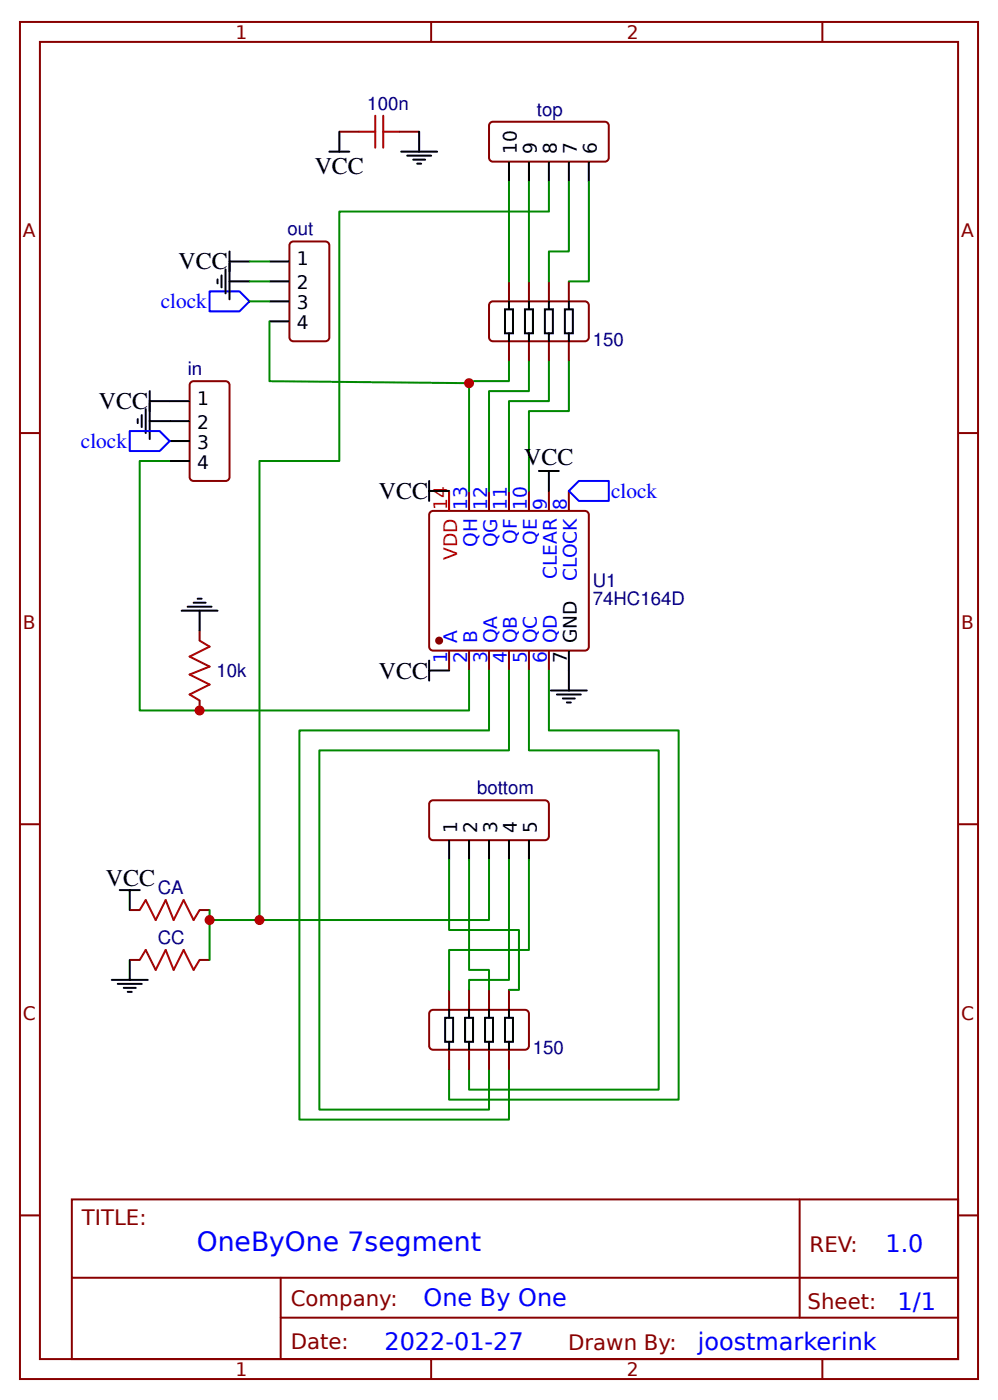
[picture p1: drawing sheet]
<svg xmlns="http://www.w3.org/2000/svg" width="132mm" height="186mm" viewBox="0 0 132 186" stroke-linecap="round" stroke-linejoin="round" font-family="sans-serif">
<g fill="none" stroke="#800" stroke-width=".26">
<path d="M2.6 2.9h127v179.9h-127zM5.3 5.6h121.7v174.6h-121.7zM45 17.5h2.6M52.9 17.5h2.7M57.1 2.9v2.7M65.1 16.2l.3-.1h14.8l.2 .1 .2 .2 .1 .3v4.2l-.1 .3-.2 .2h-.2h-14.8h-.3l-.2-.2-.1-.3v-4.2l.1-.3zM109 2.9v2.7M38.4 32.3l.2-.2 .3-.1h4.2l.3 .1 .2 .2 .1 .2v12.2l-.1 .3-.2 .2h-.3h-4.2h-.3l-.2-.2v-.3v-12.2zM67.5 37.3v2.7M70.1 37.3v2.7M72.8 37.3v2.7M75.4 37.3v2.7"/>
<path d="M2.6 57.4h2.7M25.4 50.6l.3-.1h4.2l.3 .1 .2 .2v.3v12.1v.3l-.2 .2-.3 .1h-4.2l-.3-.1-.2-.2-.1-.3v-12.1l.1-.3zM65.1 40h.3h12.1h.3l.2 .2 .1 .3v4.2l-.1 .3-.2 .2h-.3h-12.1h-.3l-.2-.2-.1-.3v-4.2l.1-.3zM67.5 45.2v2.7M70.1 45.2v2.7M72.8 45.2v2.7M75.4 45.2v2.7M127 57.4h2.6M57.1 67.8l.3-.1h20.1l.3 .1 .2 .2 .1 .3v17.4l-.1 .3-.2 .2-.3 .1h-20.1l-.3-.1-.1-.2-.1-.3v-17.4l.1-.3zM62.2 65.1v2.6M64.8 65.1v2.6M67.5 65.1v2.6"/>
<path d="M70.1 65.1v2.6M72.8 65.1v2.6M75.4 65.1v2.6M26.5 83.6v1.3M26.5 92.9v1.3M59.5 86.3v2.6M62.2 86.3v2.6M64.8 86.3v2.6M67.5 86.3v2.6M70.1 86.3v2.6M72.8 86.3v2.6M2.6 109.3h2.7"/>
<path d="M57 106.4l.1-.2 .3-.1h14.8l.3 .1 .2 .2 .1 .2v4.3l-.1 .2-.2 .2-.3 .1h-14.8l-.3-.1-.1-.2-.1-.2v-4.3zM127 109.3h2.6M17.2 120.6h1.3M17.2 127.3h1.3M26.5 120.6h1.3M26.5 127.3h1.3M57 134.1l.1-.1 .3-.1h12.2l.3 .1 .1 .1 .1 .3v4.2l-.1 .3-.1 .2-.3 .1h-12.2l-.3-.1-.1-.2-.1-.3v-4.2zM59.5 131.2v2.7M59.5 139.2v2.6M62.2 131.2v2.7M62.2 139.2v2.6M64.8 131.2v2.7"/>
<path d="M64.8 139.2v2.6M67.5 131.2v2.7M67.5 139.2v2.6M9.5 159h117.5v21.2h-117.5zM106 159v15.7M2.6 161.1h2.7M9.6 169.4h117.3M37.2 174.7h89.7M37.2 169.4v10.6M127 161.1h2.6M57.1 180.2v2.6M109 180.2v2.6"/>
</g>
<g fill="none" stroke="#000" stroke-width=".26">
<path d="M45 17.5v2.6M55.6 17.5v2.6M28.8 37v.6M29.4 36.5v1.6M29.9 35.7v3.2M30.4 37.3h2.7M30.4 33.3v6.4M30.4 34.7h2.7M35.7 37.3h2.7M35.7 34.7h2.7M35.7 40h2.7M43.7 20.1h2.6"/>
<path d="M53.2 20.1h4.7M54 20.6h3.1M54.8 21.2h1.6M55.3 21.7h.5M67.5 21.4v2.7M67.5 40v1M70.1 21.4v2.7M70.1 40v1M72.8 21.4v2.7M72.8 40v1M75.4 21.4v2.7M75.4 40v1"/>
<path d="M78.1 21.4v2.7M18.3 55.6v.5M18.8 55v1.6M19.3 54.2v3.2M19.8 53.2h5.3M19.8 55.8h5.3M19.8 51.9v6.3M22.5 58.5h2.6M35.7 42.6h2.7M66.9 41h1.1v3.2h-1.1zM67.5 44.2v1M69.6 41h1v3.2h-1z"/>
<path d="M70.1 44.2v1M72.2 41h1.1v3.2h-1.1zM72.8 44.2v1M74.9 41h1v3.2h-1zM75.4 44.2v1M22.5 61.1h2.6M25.7 79.9h1.6M26.2 79.4h.5M56.9 63.8v2.6M56.9 65.1h2.6M71.4 62.4h2.7M72.8 62.4v2.7"/>
<path d="M24.1 81h4.7M24.9 80.4h3.1M26.5 81v2.6M56.9 88.9h2.6M56.9 87.6v2.6M73 91.5h4.8M73.8 92.1h3.2M74.6 92.6h1.6M75.1 93.1h.6M75.4 86.3v5.2M15.9 118h2.6M17.2 118v2.6"/>
<path d="M59.5 111.4v2.6M62.2 111.4v2.6M64.8 111.4v2.6M67.5 111.4v2.6M70.1 111.4v2.6M14.8 129.9h4.8M15.6 130.4h3.2M16.4 131h1.6M16.9 131.5h.6M17.2 127.3v2.6M59 134.9h1.1v3.2h-1.1zM59.5 133.9v1"/>
<path d="M59.5 138.1v1.1M61.6 134.9h1.1v3.2h-1.1zM62.2 133.9v1M62.2 138.1v1.1M64.3 134.9h1.1v3.2h-1.1zM64.8 133.9v1M64.8 138.1v1.1M66.9 134.9h1.1v3.2h-1.1zM67.5 133.9v1M67.5 138.1v1.1"/>
</g>
<path d="M47.6 17.5h2.1M49.7 15.3v4.3M50.8 17.5h2.1M50.8 15.3v4.3M26.5 84.9l1.3 .8-2.7 1.3 2.7 1.4-2.7 1 2.7 1.4-2.7 1.3 1.4 .8M18.5 120.6l.8-1.3 1.3 2.7 1.4-2.7 1 2.7 1.3-2.7 1.4 2.7 .8-1.4M18.5 127.3l.8-1.4 1.3 2.7 1.4-2.7 1 2.7 1.3-2.7 1.4 2.7 .8-1.3" fill="none" stroke="#a00000" stroke-width=".26"/>
<g fill="none" stroke="#080" stroke-width=".26">
<path d="M33.1 34.7h2.6M33.1 37.3h2.6M33.1 40h2.6M67.5 24.1v13.2M70.1 24.1v13.2M72.8 24.1v3.9h-27.8v33.1h-10.6v60.9M75.4 24.1v9.2h-2.6v4M78.1 24.1v13.2h-2.7M35.7 42.6v7.9l26.5 .3M67.5 47.9v2.6h-5.3v14.6M70.1 47.9v4h-5.3v13.2M72.8 47.9v5.3h-5.3v11.9"/>
<path d="M75.4 47.9v6.6h-5.3v10.6M22.5 61.1h-4v33.1h43.7v-5.3M64.8 88.9v7.9h-25.1v51.6h27.8v-6.6M67.5 88.9v10.6h-25.2v47.6h22.5v-5.3M70.1 88.9v10.6h17.2v45h-25.1v-2.7M72.8 88.9v7.9h17.2v49h-30.5v-4M59.5 114v9.3h9.3v7.9h-1.3M62.2 114v14.6h2.6v2.6M64.8 114v8h-37M67.5 114v15.9h-5.3v1.3M70.1 114v11.9h-10.6v5.3M27.8 120.6v6.7"/>
</g>
<circle cx="58.2" cy="84.9" r=".4" fill="#800" stroke="#800" stroke-width=".26"/>
<path d="M59.5 65.1v2.6" fill="none" stroke="#f00" stroke-width=".26"/>
<path d="M27.8 38.6h3.9l1.4 1.4-1.4 1.3h-3.9zM17.2 57.1h4l1.3 1.4-1.3 1.3h-4zM75.4 65.1l1.3-1.3h4v2.6h-4z" fill="none" stroke="#00f" stroke-width=".26"/>
<g fill="#c00">
<circle cx="27.8" cy="122" r=".66"/>
<circle cx="34.4" cy="122" r=".66"/>
<circle cx="26.5" cy="94.2" r=".66"/>
<circle cx="62.2" cy="50.8" r=".66"/>
</g>
<text font-size="3.5" fill="#00f" x="26.1" y="165.8">OneByOne 7segment</text>
<g font-size="3.2">
<text x="41.7" y="23">VCC</text>
<text x="23.7" y="35.7">VCC</text>
<text x="13.1" y="54.2">VCC</text>
<text x="69.5" y="61.6">VCC</text>
<text x="50.2" y="66.2">VCC</text>
<text x="50.2" y="90">VCC</text>
<text x="14" y="117.5">VCC</text>
</g>
<g font-size="3.2" fill="#00f">
<text x="117.4" y="166">1.0</text>
<text x="56.2" y="173.1">One By One</text>
<text x="119" y="173.7">1/1</text>
<text x="51" y="179">2022-01-27</text>
<text x="92.5" y="178.9">joostmarkerink</text>
</g>
<g font-size="2.8" fill="#00f">
<text x="21.3" y="40.9">clock</text>
<text x="10.7" y="59.4">clock</text>
<text x="81" y="66">clock</text>
</g>
<g font-size="2.8" fill="#800">
<text x="10.8" y="162.5">TITLE:</text>
<text x="107.3" y="166">REV:</text>
<text x="38.5" y="173.1">Company:</text>
<text x="107.1" y="173.6">Sheet:</text>
<text x="38.5" y="178.9">Date:</text>
<text x="75.3" y="178.9">Drawn By:</text>
</g>
<g font-size="2.5" fill="#800">
<text x="31.2" y="5.2">1</text>
<text x="83.1" y="5.2">2</text>
<text x="3" y="31.5">A</text>
<text x="127.4" y="31.5">A</text>
<text x="3" y="83.3">B</text>
<text x="127.4" y="83.3">B</text>
<text x="3" y="135.2">C</text>
<text x="127.4" y="135.2">C</text>
<text x="31.2" y="182.4">1</text>
<text x="83.1" y="182.4">2</text>
</g>
<g font-size="2.5" fill="#000080">
<text x="48.7" y="14.6">100n</text>
<text x="71.2" y="15.3">top</text>
<text x="38.1" y="31.2">out</text>
<text x="78.6" y="45.9">150</text>
<text x="24.9" y="49.7">in</text>
<text x="78.6" y="77.8">U1</text>
<text x="78.6" y="80.2">74HC164D</text>
<text x="28.7" y="89.7">10k</text>
<text x="63.2" y="105.3">bottom</text>
<text x="20.9" y="118.5">CA</text>
<text x="20.9" y="125.1">CC</text>
<text x="70.6" y="139.8">150</text>
</g>
<g font-size="2.5">
<text x="68.5" y="20.5" transform="rotate(-90 68.5 20.5)">10</text>
<text x="71.2" y="20.5" transform="rotate(-90 71.2 20.5)">9</text>
<text x="73.8" y="20.5" transform="rotate(-90 73.8 20.5)">8</text>
<text x="76.5" y="20.5" transform="rotate(-90 76.5 20.5)">7</text>
<text x="79.1" y="20.5" transform="rotate(-90 79.1 20.5)">6</text>
<text x="39.3" y="35.2">1</text>
<text x="39.3" y="38.4">2</text>
<text x="39.3" y="41">3</text>
<text x="39.3" y="43.7">4</text>
<text x="26.1" y="53.7">1</text>
<text x="26.1" y="56.9">2</text>
<text x="26.1" y="59.5">3</text>
<text x="26.1" y="62.2">4</text>
<text x="75.1" y="88" transform="rotate(-90 75.1 88)">7</text>
<text x="76.5" y="85.3" transform="rotate(-90 76.5 85.3)">GND</text>
<text x="60.6" y="110.4" transform="rotate(-90 60.6 110.4)">1</text>
<text x="63.2" y="110.4" transform="rotate(-90 63.2 110.4)">2</text>
<text x="65.9" y="110.4" transform="rotate(-90 65.9 110.4)">3</text>
<text x="68.5" y="110.4" transform="rotate(-90 68.5 110.4)">4</text>
<text x="71.2" y="110.4" transform="rotate(-90 71.2 110.4)">5</text>
</g>
<g font-size="2.5" fill="#f00">
<text x="59.3" y="67.6" transform="rotate(-90 59.3 67.6)">14</text>
<text x="60.6" y="74.2" transform="rotate(-90 60.6 74.2)">VDD</text>
</g>
<g font-size="2.5" fill="#00f">
<text x="61.9" y="67.6" transform="rotate(-90 61.9 67.6)">13</text>
<text x="64.6" y="67.6" transform="rotate(-90 64.6 67.6)">12</text>
<text x="67.2" y="67.6" transform="rotate(-90 67.2 67.6)">11</text>
<text x="69.8" y="67.6" transform="rotate(-90 69.8 67.6)">10</text>
<text x="72.5" y="67.6" transform="rotate(-90 72.5 67.6)">9</text>
<text x="75.1" y="67.6" transform="rotate(-90 75.1 67.6)">8</text>
<text x="63.2" y="72.5" transform="rotate(-90 63.2 72.5)">QH</text>
<text x="65.9" y="72.6" transform="rotate(-90 65.9 72.6)">QG</text>
<text x="68.5" y="72.1" transform="rotate(-90 68.5 72.1)">QF</text>
<text x="71.2" y="72.2" transform="rotate(-90 71.2 72.2)">QE</text>
<text x="73.8" y="76.8" transform="rotate(-90 73.8 76.8)">CLEAR</text>
<text x="76.5" y="77" transform="rotate(-90 76.5 77)">CLOCK</text>
<text x="59.3" y="88" transform="rotate(-90 59.3 88)">1</text>
<text x="60.6" y="85.3" transform="rotate(-90 60.6 85.3)">A</text>
<text x="61.9" y="88" transform="rotate(-90 61.9 88)">2</text>
<text x="63.2" y="85.3" transform="rotate(-90 63.2 85.3)">B</text>
<text x="64.6" y="88" transform="rotate(-90 64.6 88)">3</text>
<text x="65.9" y="85.3" transform="rotate(-90 65.9 85.3)">QA</text>
<text x="67.2" y="88" transform="rotate(-90 67.2 88)">4</text>
<text x="68.5" y="85.3" transform="rotate(-90 68.5 85.3)">QB</text>
<text x="69.8" y="88" transform="rotate(-90 69.8 88)">5</text>
<text x="71.2" y="85.3" transform="rotate(-90 71.2 85.3)">QC</text>
<text x="72.5" y="88" transform="rotate(-90 72.5 88)">6</text>
<text x="73.8" y="85.3" transform="rotate(-90 73.8 85.3)">QD</text>
</g>
</svg>
